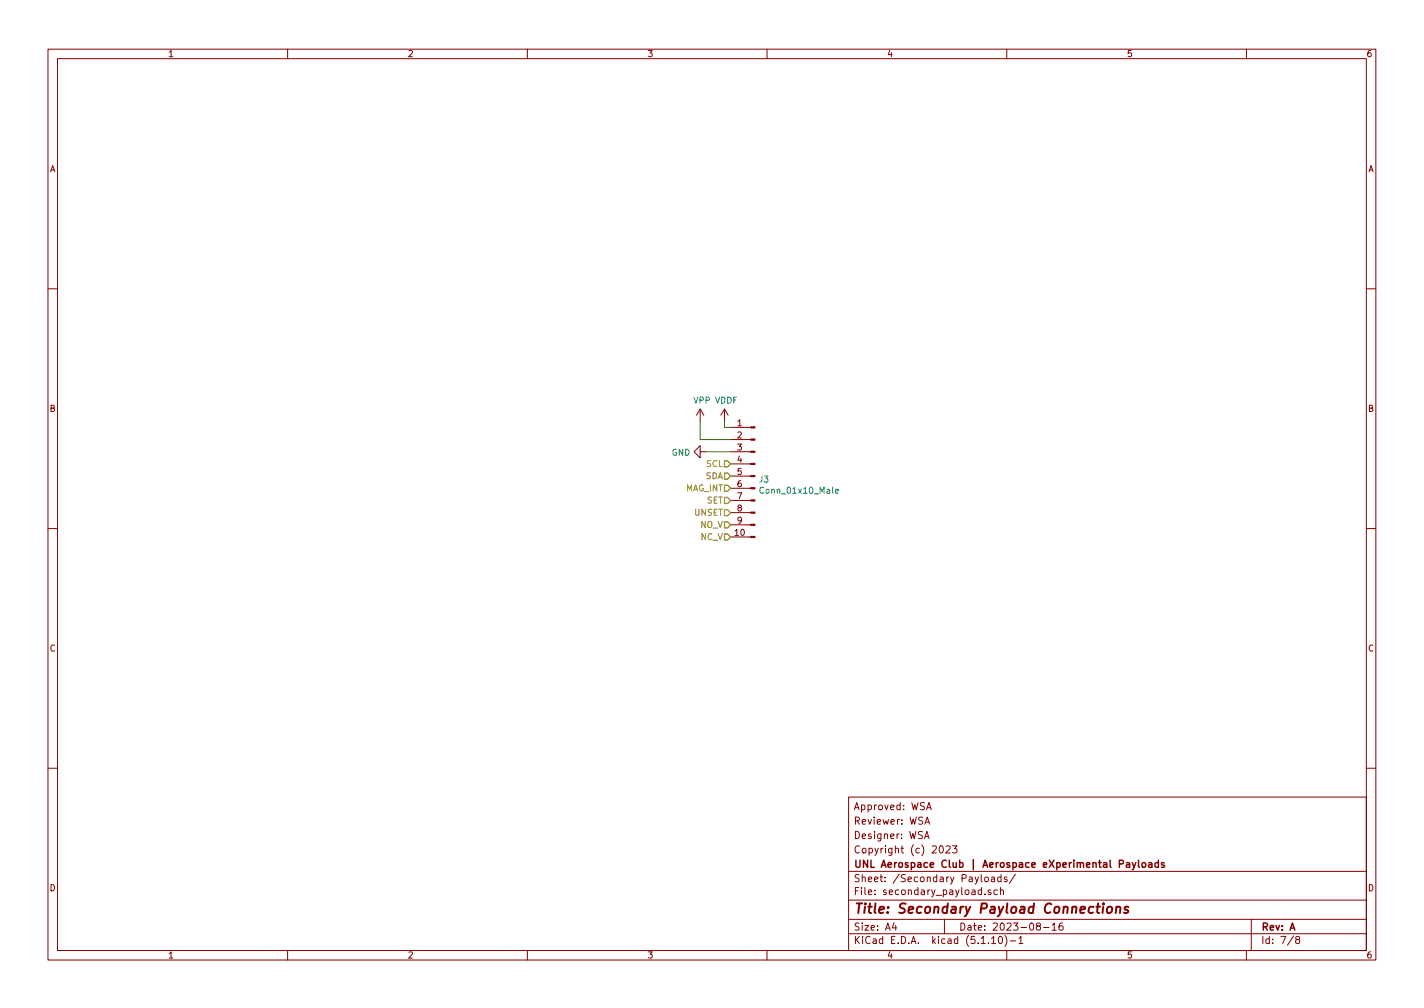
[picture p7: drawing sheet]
<svg xmlns="http://www.w3.org/2000/svg" width="297mm" height="210mm" viewBox="0 0 297 210" stroke-linecap="round" stroke-linejoin="round" font-family="sans-serif">
<g fill="none" stroke="#840000" stroke-width=".21">
<path d="M10 10.3h277v189.9h-277zM12 12.2h273v186.1h-273zM60 10.3v1.9M110 10.3v1.9M160 10.3v1.9M210 10.3v1.9M260 10.3v1.9M10 60.2h2M285 60.2h2M146 94.2v-1.2l-1.2 1.2 1.2 1.3v-1.3h1.3M146 85.3l-.7 1.3M146 85.3v2.6"/>
<path d="M146 85.3l.8 1.3M151.1 85.3l-.7 1.3M151.1 85.3v2.6M151.1 85.3l.8 1.3M152.4 99.3h4.2M152.4 96.8h4.2M152.4 94.2h4.2M152.4 91.7h4.2M152.4 89.1h4.2M10 110.3h2M152.4 112h4.2M152.4 109.5h4.2"/>
<path d="M152.4 106.9h4.2M152.4 104.4h4.2M152.4 101.8h4.2M285 110.3h2M10 160.2h2M177 166.3h108v32h-108zM192.8 174.9l.5-1.5 .5 1.5M192.9 171.9l.5-1.5 .5 1.5M193 174.5h.7M193.1 171.5h.7M193.3 168.9l.5-1.5 .5 1.5M193.4 168.5h.7"/>
<path d="M196.1 176.5l.2-.1a.8 .8 0 0 1 .5 .8 .8 .8 0 0 1-.5 .7 1 1 0 0 1-.2-1.4zM197.3 176.6l.6-.2 .3 .5-.9 1h.9M198.7 176.4h.9l-.5 .6 .4 .1v.7l-.2 .1-.6-.1M285 160.2h2M60 198.3v1.9M110 198.3v1.9M160 198.3v1.9M177 194.8h108M177 191.8h108M177 187.8h108M177 181.8h108M186.5 192.5l-.4 1h1"/>
<path d="M186.8 193v1M197 191.8v3M205.5 186.5v.1M205.5 183.1l.2-.2 .4 .2v.7l-.2 .1-.4-.1zM206.7 185.7l-.4-.1-.2 .2 .1 .2 .5 .2v.3h-.6M206.8 195.8l.5-.5v1.5M206.8 183h.6l.1 .9M206.8 196.8h.9M207.5 183.3l-.5 .1-.2 .2 .2 .3 .5-.1M208.1 185.7l-.5-.1-.3 .3 .1 .6 .2 .1 .5-.1M208.5 195.4l.1-.1a.8 .8 0 0 1 .5 .8 .8 .8 0 0 1-.5 .7 1 1 0 0 1-.1-1.4zM208.7 185.7l.2-.1 .3 .1 .1 .9"/>
<path d="M208.7 185.1v1.5M208.8 183l-.4-.1-.3 .3 .1 .6 .2 .1 .4-.1M208.8 182.4v1.5M209.6 195.1a1.71 1.71 0 0 1 0 2.3M210 198.3v1.9M210 183l-.3-.1-.2 .2v.3l.5 .1v.3h-.5M210.7 196.3h1.2M211.8 182.3l-1.3 2M212.5 195.8l.5-.5v1.5M212.5 196.8h.9M216.5 193.2l-.3-.3 .1-.2 .2-.2 .4 .1 .1 .2-.1 .3-.4 .1-.3 .3 .1 .4 .2 .1h.3l.2-.3v-.2l-.2-.3M217.7 193.5h1.1"/>
<path d="M219.5 193l.4-.5v1.5M219.5 194h.8M221.6 192.5l-.4 .1a1.11 1.11 0 0 0-.1 1.3l.4 .1 .2-.1 .1-.5-.3-.3-.4 .1-.2 .2M260 198.3v1.9M261 191.8v6.5M269.8 195.2l-1.2 2M270.6 196l-.3-.4 .3-.3h.2l.3 .3-.1 .2-.6 .2-.1 .3v.4l.3 .1h.2l.3-.3v-.2l-.3-.3"/>
</g>
<path d="M230.1 189.1l-.1 1.3M230.2 188.4v.2l.1-.1-.1-.1v.2M231.1 189.3l.3-.2a.48 .48 0 0 1 .6 .4l-.1 .6-.2 .2a.53 .53 0 0 1-.8 0zM232.9 189.3l.3-.2 .5 .1-.1 1.2M232.9 189.1l-.2 1.3M235.4 189.2l-.5-.1-.3 .4 .2 .3 .5 .1 .1 .3-.2 .1h-.7" fill="none" stroke="#840000" stroke-width=".41"/>
<path d="M236.2 179.9l.4 1M236.9 179.9l-.5 1.4-.2 .1M237.5 179.4v1.3l.2 .2M241.6 179.4v1.5M235 180h.6v.9M235.6 180.3l-.5 .1-.2 .2 .2 .3 .5-.1M238.3 180.1l.2-.2 .4 .2v.7l-.2 .1-.4-.1zM239.6 180h.6l.1 .9M240.3 180.3l-.5 .1-.3 .2 .3 .3 .5-.1M241.6 180l-.4-.1-.3 .3 .1 .6h.6M242.8 180l-.3-.1-.2 .2v.3l.5 .1v.3h-.5" fill="none" stroke="#840000" stroke-width=".3"/>
<g fill="#840000" stroke="#840000" stroke-width=".21">
<path d="M156.6 111.9h.9v.2h-.9z"/>
<path d="M156.6 109.3h.9v.3h-.9z"/>
<path d="M156.6 106.8h.9v.3h-.9z"/>
<path d="M156.6 104.3h.9v.2h-.9z"/>
<path d="M156.6 101.7h.9v.3h-.9z"/>
<path d="M156.6 99.2h.9v.2h-.9z"/>
<path d="M156.6 96.6h.9v.3h-.9z"/>
<path d="M156.6 94.1h.9v.3h-.9z"/>
<path d="M156.6 91.6h.9v.2h-.9z"/>
<path d="M156.6 89h.9v.3h-.9z"/>
</g>
<path d="M174.3 102.5l.6-.1-.1-.3h-.4l-.1 .1v.6h.5" fill="none" stroke="#008484" stroke-width=".21"/>
<path d="M146 87.9v3.8h6.4M147.3 94.2h5.1M151.1 87.9v1.2h1.3" fill="none" stroke="#008400" stroke-width=".21"/>
<path d="M151.1 96.1h.7l.6 .7-.6 .6h-.7zM151.1 98.7h.7l.6 .6-.6 .6h-.7zM151.1 101.2h.7l.6 .6-.6 .7h-.7zM151.1 103.8h.7l.6 .6-.6 .6h-.7zM151.1 106.3h.7l.6 .6-.6 .7h-.7zM151.1 108.8h.7l.6 .7-.6 .6h-.7zM151.1 111.4h.7l.6 .6-.6 .6h-.7z" fill="none" stroke="#848400" stroke-width=".25"/>
<text font-size="2.8" fill="#840000" x="178" y="190.5">Title: Secondary Payload Connections</text>
<g font-size="2.1" fill="#840000">
<text x="178" y="172">Reviewer: WSA</text>
<text x="178" y="169">Approved: WSA</text>
<text x="178" y="178">Copyright (c) 2023</text>
<text x="178" y="175">Designer: WSA</text>
<text x="178" y="184">Sheet: /Secondary Payloads/</text>
<text x="178" y="181">UNL Aerospace Club | Aerospace eXperimental Payloads</text>
<text x="178" y="186.7">File: secondary_payload.sch</text>
<text x="178" y="196.9">KiCad E.D.A. kicad (5.1.10)-1</text>
<text x="178" y="194.1">Size: A4</text>
<text x="200" y="194.1">Date: 2023-08-16</text>
<text x="263" y="194.1">Rev: A</text>
<text x="263" y="196.9">Id: 7/8</text>
</g>
<g font-size="1.8" fill="#840000">
<text x="35" y="11.9">1</text>
<text x="85" y="11.9">2</text>
<text x="135" y="11.9">3</text>
<text x="185" y="11.9">4</text>
<text x="235" y="11.9">5</text>
<text x="285" y="11.9">6</text>
<text x="10.4" y="35.9">A</text>
<text x="285.4" y="35.9">A</text>
<text x="10.4" y="85.9">B</text>
<text x="153.8" y="88.9">1</text>
<text x="285.4" y="85.9">B</text>
<text x="153.8" y="91.4">2</text>
<text x="153.8" y="94">3</text>
<text x="153.8" y="96.5">4</text>
<text x="153.8" y="99.1">5</text>
<text x="153.8" y="101.6">6</text>
<text x="153.8" y="104.1">7</text>
<text x="153.8" y="106.7">8</text>
<text x="153.3" y="111.8">10</text>
<text x="153.8" y="109.2">9</text>
<text x="10.4" y="135.9">C</text>
<text x="285.4" y="135.9">C</text>
<text x="10.4" y="185.9">D</text>
<text x="285.4" y="185.9">D</text>
<text x="35" y="199.9">1</text>
<text x="85" y="199.9">2</text>
<text x="135" y="199.9">3</text>
<text x="185" y="199.9">4</text>
<text x="235" y="199.9">5</text>
<text x="285" y="199.9">6</text>
</g>
<g font-size="1.8" fill="#008484">
<text x="144.7" y="84.2">VPP VDDF</text>
<text x="140.1" y="95">GND</text>
<text x="158.4" y="100.7">J3</text>
<text x="159" y="103">Conn_01x10_Male</text>
</g>
<g font-size="1.8" fill="#848400">
<text x="147.1" y="99.9">SDA</text>
<text x="147.3" y="97.4">SCL</text>
<text x="142.9" y="102.5">MAG_INT</text>
<text x="144.9" y="107.6">UNSET</text>
<text x="147.4" y="105">SET</text>
<text x="146" y="110.1">NO_V</text>
<text x="146.2" y="112.6">NC_V</text>
</g>
</svg>
